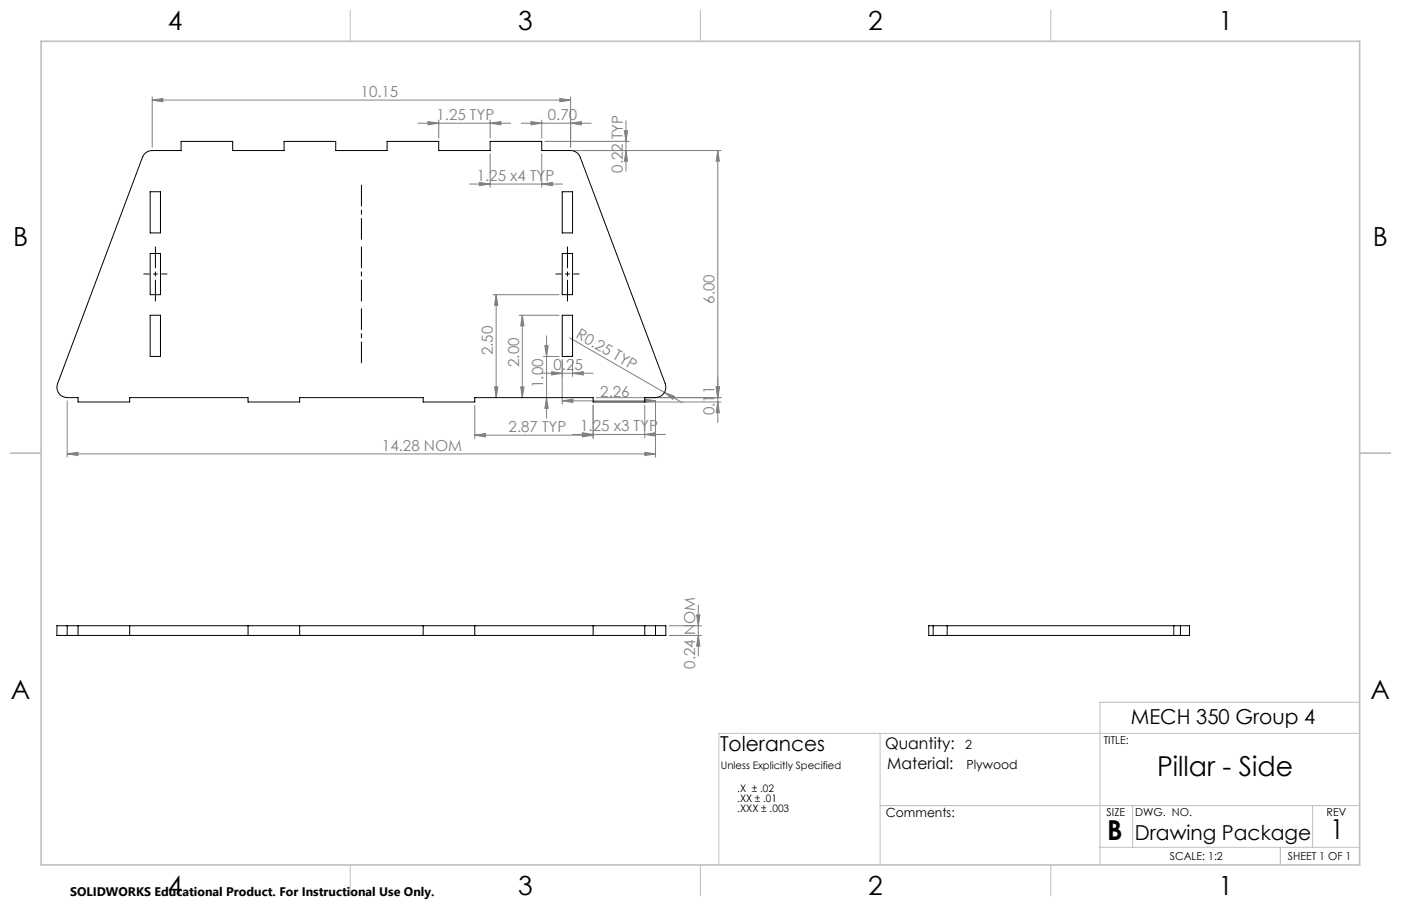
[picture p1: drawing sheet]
<svg xmlns="http://www.w3.org/2000/svg" width="432mm" height="279mm" viewBox="0 0 432 279" stroke-linecap="round" stroke-linejoin="round" font-family="sans-serif">
<g fill="none" stroke="#808080" stroke-width=".31">
<path d="M46.9 30.9l3.3-.5v1zM46.9 29.9v15.5M46.9 30.9h129M128.9 38h28.5M131.9 37.5l3.3 .5-3.3 .5zM135.2 37v5.6M151.1 38l3.3-.5v1zM151.1 37v5.6M160.6 38h21.6M163.7 37.5l3.3 .5-3.3 .5zM167 37v5.6M172.5 30.4l3.4 .5-3.4 .5z"/>
<path d="M175.9 29.9v15.5M175.9 38l3.3-.5v1zM192.9 37.3v15.5M144.7 56.8h28.6M147.7 56.3l3.4 .5-3.4 .5zM151.1 47.4v10.3M167 56.8l3.3-.5v1zM167 47.4v10.3M168 43.6h25.9M176.8 46.4h45.4M192.4 40.3h1l-.5 3.3zM192.9 46.4l.5 3.3h-1z"/>
<path d="M221.2 46.4l.5 3.3h-1zM221.2 46.4v83.9M151.9 90.9h20.4M152.9 90.9l.5 3.3h-1zM152.9 90.9v31.7M160 97.2h12.3M161 97.2l.5 3.3h-1zM161 97.2v25.4M152.4 119.3h1l-.5 3.3zM160.5 119.3h1l-.5 3.3zM166.9 115.1h15.9M167.4 109.9h4.9"/>
<path d="M167.9 106.6h1l-.4 3.3zM168.5 103.6v25.4M170 114.6l3.3 .5-3.3 .5zM173.3 110.9v13.7M175.6 104.2l29.2 16.8M176.5 115.1l3.3-.5v1zM176.5 110.9v5.2M220.7 119.3h1l-.5 3.3zM20.7 140l3.3-.5v1zM20.7 123.6v17.4M20.7 140h181.3M146.3 134.2l3.3-.5v1z"/>
<path d="M146.3 125v10.2M146.3 134.2h36.5M168.5 122.6l.4 3.3h-1zM173.3 123.6l3.3-.5v1zM173.3 123.6h28.7M176.5 134h28.6M179.5 133.7l3.3 .5-3.3 .5zM179.5 133.5l3.3 .5-3.3 .5zM182.8 125v10.2M183.8 122.6h38.4M198.7 134l3.3-.5v1zM198.7 125v10"/>
<path d="M198.8 139.5l3.2 .5-3.2 .5zM198.8 123.1l3.2 .5-3.2 .5zM199.7 124h22.5M202 123.6v17.4M204.8 121l3.1 1.2-.5 .9zM204.8 121l5.5 3.2M221.2 124l.5 3.3h-1zM206.2 196h10M206.2 193h10M214.7 189.7h1l-.5 3.3zM215.2 196l.5 3.2h-1zM215.2 186.6v15.7"/>
</g>
<path d="M111.4 57.1v16.7M111.4 76.1v16.7M174.9 76.1v16.7M47.9 92.8v-16.7M111.4 95.2v16.7" fill="none" stroke="#000" stroke-width=".31" stroke-dasharray="15.2 1.3 1.3 1.3" stroke-dashoffset="8.8"/>
<path d="M51.5 84.5h-7.2M171.3 84.5h7.2" fill="none" stroke="#000" stroke-width=".31" stroke-dasharray="15.2 1.3 1.3 1.3" stroke-dashoffset="13.6"/>
<g fill="none" stroke="#c0c0c0" stroke-width=".31">
<path d="M108 3.2v9.5M215.9 3.2v9.5M323.8 3.2v9.5M3.1 139.7h9.6M419.1 139.7h9.5M419.1 216.6h-80.1v50.1M271.3 226.2v40.5M419.1 226.2h-197.5v40.5M271.3 248.4h147.8M349.1 248.4v12.9M404.6 248.4v12.9M108 266.7v9.6"/>
<path d="M215.9 266.7v9.6M323.8 266.7v9.6M339 261.3h80.1M394.6 261.3v5.4"/>
</g>
<path d="M12.7 12.7h406.4v254h-406.4z" fill="none" stroke="#c0c0c0" stroke-width=".5"/>
<g fill="#808080">
<path d="M204.8 121l3.1 1.2-.5 .9z"/>
<path d="M198.8 139.5l3.2 .5-3.2 .5zM20.7 140l3.3-.5v1zM175.9 38l3.3-.5v1zM163.7 37.5l3.3 .5-3.3 .5zM167 56.8l3.3-.5v1zM147.7 56.3l3.4 .5-3.4 .5zM151.1 38l3.3-.5v1zM131.9 37.5l3.3 .5-3.3 .5zM198.8 123.1l3.2 .5-3.2 .5zM173.3 123.6l3.3-.5v1z"/>
<path d="M179.5 133.5l3.3 .5-3.3 .5zM198.7 134l3.3-.5v1zM170 114.6l3.3 .5-3.3 .5zM176.5 115.1l3.3-.5v1z"/>
<path d="M46.9 30.9l3.3-.5v1zM172.5 30.4l3.4 .5-3.4 .5z"/>
<path d="M221.2 124l.5 3.3h-1zM220.7 119.3h1l-.5 3.3z"/>
<path d="M220.7 119.3h1l-.5 3.3zM221.2 46.4l.5 3.3h-1zM160.5 119.3h1l-.5 3.3zM161 97.2l.5 3.3h-1zM152.4 119.3h1l-.5 3.3zM152.9 90.9l.5 3.3h-1z"/>
<path d="M215.2 196l.5 3.2h-1zM214.7 189.7h1l-.5 3.3zM192.9 46.4l.5 3.3h-1zM192.4 40.3h1l-.5 3.3z"/>
<path d="M167.9 106.6h1l-.4 3.3zM168.5 122.6l.4 3.3h-1z"/>
<path d="M146.3 134.2l3.3-.5v1zM179.5 133.7l3.3 .5-3.3 .5z"/>
</g>
<g fill="none" stroke="#000" stroke-width=".31">
<path d="M44.7 47.3l1.7-.8 9.4-.1v-2.8h15.9v2.8h15.9v-2.8h15.9v2.8h15.8v-2.8h15.9v2.8h15.9v-2.8h15.9v2.8h8.9a3.2 3.2 0 0 1 2.9 2.1l26.2 69.8a3.2 3.2 0 0 1-3 4.3h-3.3v1.4h-15.9v-1.4h-36.5v1.4h-15.9v-1.4h-38v1.4h-16v-1.4h-36.4v1.4h-15.9v-1.4h-3.4a3.2 3.2 0 0 1-3-4.3l26.2-69.8zM46.3 59.1h3.2v12.7h-3.2zM173.3 59.1h3.2v12.7h-3.2zM46.3 78.2h3.2v12.7h-3.2zM173.3 78.2h3.2v12.7h-3.2zM46.3 97.2h3.2v12.7h-3.2zM173.3 97.2h3.2v12.7h-3.2zM20.7 193h-3.2v3h3.2M20.7 196h181.3M20.7 193h181.3M20.7 193v3M24.1 193v3"/>
<path d="M40 193v3M76.4 193v3M92.4 193v3M130.4 193v3M146.3 193v3M182.8 193v3M198.7 193v3M202 193h3.2v3h-3.2M202 193v3M287.6 196h4.3M287.6 193h4.3M287.6 193h-1.4v3h1.4"/>
<path d="M287.6 193v3M291.9 196h69.9M291.9 193h69.9M291.9 193v3M361.8 196h2M361.8 193h2M361.8 193v3M363.8 193h2.8v3h-2.8M363.8 193v3"/>
</g>
<g font-size="8.5">
<text x="356.6" y="239.3">Pillar - Side</text>
<text x="341.3" y="259">B</text>
<text x="410" y="258.9">1</text>
</g>
<g font-size="8.1">
<text x="51.7" y="9.3">4</text>
<text x="159.7" y="9.3">3</text>
<text x="267.6" y="9.3">2</text>
<text x="375.6" y="9.3">1</text>
<text x="4" y="76">B</text>
<text x="423.1" y="76">B</text>
<text x="3.3" y="215.7">A</text>
<text x="422.4" y="215.7">A</text>
<text x="51.7" y="276">4</text>
<text x="159.7" y="276">3</text>
<text x="267.6" y="276">2</text>
<text x="375.6" y="276">1</text>
</g>
<g font-size="6.3">
<text x="348.5" y="223.4">MECH 350 Group 4</text>
<text x="221.9" y="231.8">Tolerances</text>
<text x="349.8" y="259">Drawing Package</text>
</g>
<g font-size="4.9">
<text x="272.8" y="230.9">Quantity:</text>
<text x="273.5" y="237">Material:</text>
</g>
<g font-size="4.7" fill="#808080">
<text x="111.1" y="29.8">10.15</text>
<text x="134.5" y="37">1.25 TYP</text>
<text x="168.9" y="37">0.70</text>
<text x="191.9" y="53.3" transform="rotate(-90 191.9 53.3)">0.22 TYP</text>
<text x="146.9" y="55.7">1.25 x4 TYP</text>
<text x="220.2" y="93.7" transform="rotate(-90 220.2 93.7)">6.00</text>
<text x="177.3" y="104" transform="rotate(30 177.3 104)">R0.25 TYP</text>
<text x="151.9" y="109.5" transform="rotate(-90 151.9 109.5)">2.50</text>
<text x="160" y="113.2" transform="rotate(-90 160 113.2)">2.00</text>
<text x="167.4" y="119.6" transform="rotate(-90 167.4 119.6)">1.00</text>
<text x="170.6" y="114.1">0.25</text>
<text x="185" y="122.6">2.26</text>
<text x="220.2" y="128.1" transform="rotate(-90 220.2 128.1)">0.11</text>
<text x="156.8" y="133.2">2.87 TYP</text>
<text x="178.8" y="132.9">1.25 x3 TYP</text>
<text x="117.7" y="138.9">14.28 NOM</text>
<text x="214.2" y="206.2" transform="rotate(-90 214.2 206.2)">0.24 NOM</text>
</g>
<g font-size="3.9">
<text x="297.5" y="230.9">2</text>
<text x="297.9" y="237">Plywood</text>
<text x="273" y="251.9">Comments:</text>
</g>
<text font-size="3.8" x="21.6" y="276.3">SOLIDWORKS Educational Product. For Instructional Use Only.</text>
<g font-size="3.4">
<text x="340.2" y="229.5">TITLE:</text>
<text x="341.1" y="251.6">SIZE</text>
<text x="349.9" y="251.6">DWG. NO.</text>
<text x="408.9" y="251.7">REV</text>
<text x="360.5" y="265.2">SCALE: 1:2</text>
<text x="396.9" y="265.2">SHEET 1 OF 1</text>
</g>
<g font-size="3.2">
<text x="222.2" y="237">Unless Explicitly Specified</text>
<text x="227.2" y="244.1">.X ± .02</text>
<text x="227.2" y="247.3">.XX ± .01</text>
<text x="227.2" y="250.4">.XXX ± .003</text>
</g>
</svg>
